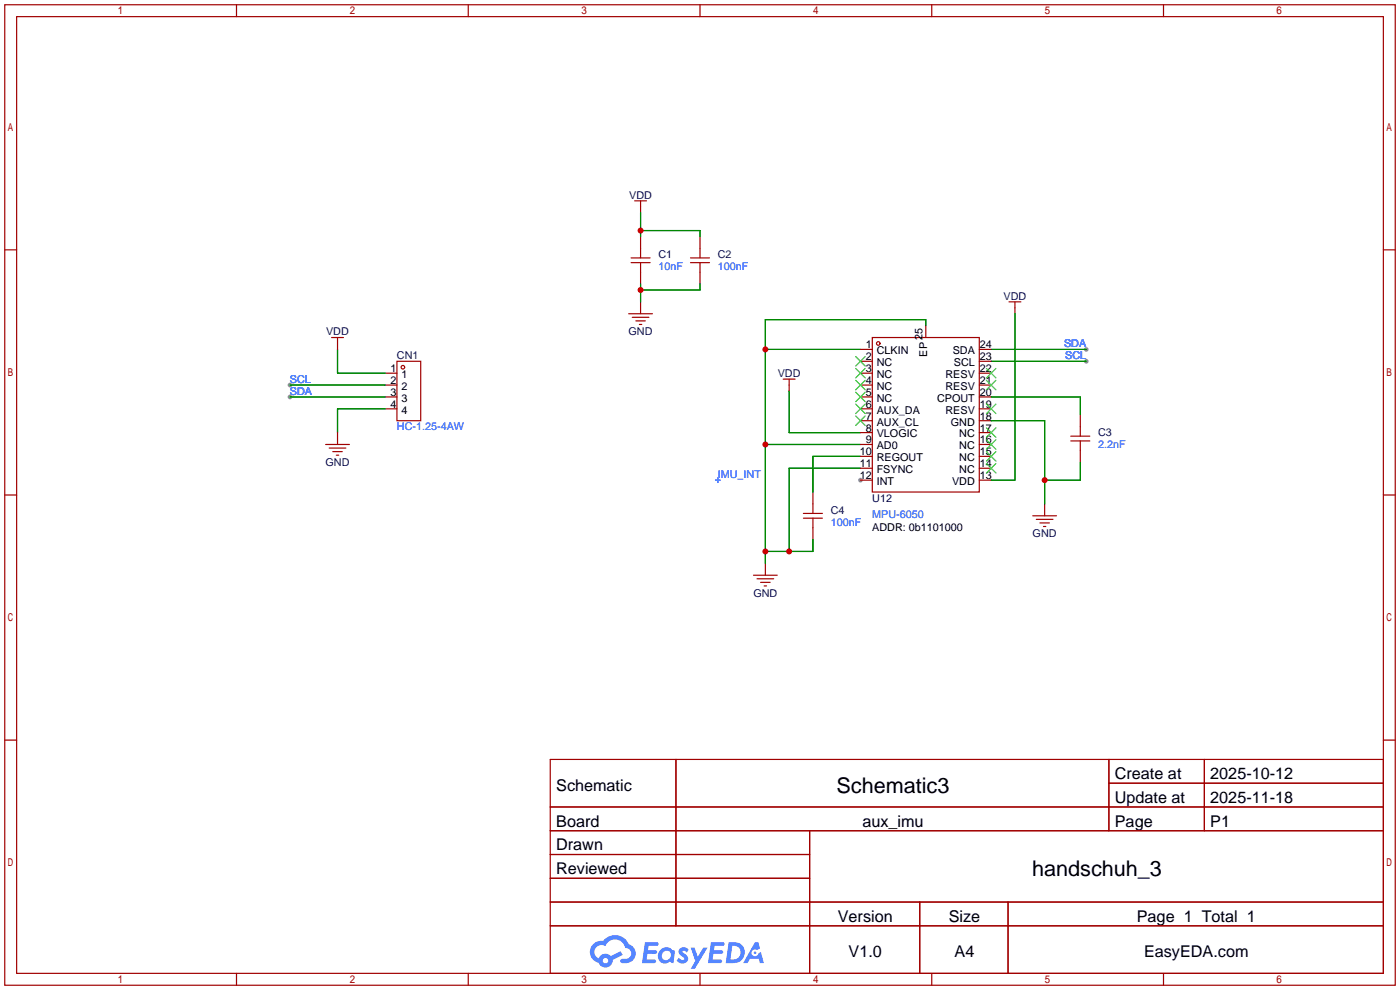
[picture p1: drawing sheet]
<svg xmlns="http://www.w3.org/2000/svg" width="299mm" height="212mm" viewBox="0 0 299 212" stroke-linecap="round" stroke-linejoin="round" font-family="sans-serif">
<g fill="#999">
<circle cx="183.9" cy="102.6" r=".51"/>
<circle cx="62" cy="84.8" r=".51"/>
<circle cx="62" cy="82.3" r=".51"/>
<circle cx="232.2" cy="74.7" r=".51"/>
<circle cx="232.2" cy="77.2" r=".51"/>
</g>
<g fill="none" stroke="#a10000" stroke-width=".25">
<path d="M1 1h297.2v209.6h-297.2zM3.6 3.6h292.1v204.4h-292.1zM50.5 1v2.6M100.1 1v2.6M149.6 1v2.6M199.1 1v2.6M248.7 1v2.6M1 53.4h2.6M295.7 53.4h2.5M1 105.8h2.6M295.7 105.8h2.5M1 158.2h2.6"/>
<path d="M295.7 158.2h2.5M117.6 162.3h178.1v45.7h-178.1zM117.6 172.5h178.1M117.6 177.5h178.1M144.5 162.3v35.6M173 177.5v30.5M237 162.3v15.2M237 167.4h58.7M257.4 162.3v15.2M117.6 182.6h55.4M117.6 192.8h178.1M117.6 187.7h55.4"/>
<path d="M117.6 197.9h178.1M196.6 192.8v15.2M215.4 192.8v15.2M50.5 208v2.6M100.1 208v2.6M149.6 208v2.6M199.1 208v2.6M248.7 208v2.6"/>
</g>
<g fill="#5487ff">
<path d="M145.3 202.7a1.3 1.3 0 0 1 1.9 .3l-.4 .6a.54 .54 0 0 0-.9-.2l.1 .2a1.34 1.34 0 0 1 .9 1.8 1.47 1.47 0 0 1-2.3-.1l.5-.6 .8 .5a.31 .31 0 0 0 .4-.3 .31 .31 0 0 0-.3-.4 1.12 1.12 0 0 1-.7-1.8z"/>
<path d="M147.6 202.5h.9l.6 2 1.2-2h.9l-2.7 4.6h-.9l1-1.7z"/>
<path d="M137.8 201.4h1.7a1.31 1.31 0 0 1 1.2 .2 .4 .4 0 0 1-.3 .5l-1.8 .1-.1 .9h1.6a.4 .4 0 0 1 .4 .4 .4 .4 0 0 1-.5 .4h-1.6l-.2 1.2h1.4a.46 .46 0 0 1 .5 0 .46 .46 0 0 1 .1 .5l-.4 .2h-2.6z"/>
<path d="M151.9 201.4h1.7a1.32 1.32 0 0 1 1.2 .2 .39 .39 0 0 1-.3 .5l-1.8 .1-.1 .9h1.6a.4 .4 0 0 1 .4 .4 .4 .4 0 0 1-.4 .4h-1.7l-.2 1.2h1.4a.46 .46 0 0 1 .5 0 .46 .46 0 0 1 .1 .5l-.4 .2h-2.6z"/>
<path d="M161.3 201.4h.8l.3 1.3-.6 .4a.75 .75 0 0 0-1.1 .3 .75 .75 0 0 0 .5 1 .75 .75 0 0 0 .9-.7l.5-.2 .6 2.3h-.8l-.3-.9h-1.8l-.5 .9h-1z"/>
<path d="M155.7 201.4l-.6 4.4h1.5a2.27 2.27 0 0 0 2.6-2.2 2.27 2.27 0 0 0-2.7-2.2zM156.5 202.1a1.5 1.5 0 0 1 1.8 1.6 1.5 1.5 0 0 1-1.9 1.4h-.3z"/>
<path d="M141.2 203a1.6 1.6 0 0 0-.3 2.3 1.6 1.6 0 0 0 2.3 .2l.7 .3 .3-2.4-.1-.3-.5-.1a1.58 1.58 0 0 0-2.4 0zM141.8 203.5a.98 .98 0 0 1 1.6 .4 .98 .98 0 0 1-1.1 1.3 .94 .94 0 0 1-.9-.7 .94 .94 0 0 1 .4-1z"/>
<path d="M126.8 201.8a2.37 2.37 0 0 0 1.1 4 1.54 1.54 0 0 0 1.8 1 1.54 1.54 0 0 0 1.2-1.6l2.2-1.1-.5-.8-2 1a1.57 1.57 0 0 0-2.7 .5 1.5 1.5 0 0 1-.7-2.1 1.5 1.5 0 0 1 2.2-.5 2.23 2.23 0 0 1 2.3-1.4 2.23 2.23 0 0 1 2 1.8 1.16 1.16 0 0 1 1.2 1.1 1.16 1.16 0 0 1-1.1 1.2h-.7a.47 .47 0 0 0-.5 .4 .47 .47 0 0 0 .4 .5 2.17 2.17 0 0 0 2.5-.9 2.17 2.17 0 0 0-.3-2.7l-.8-.4a3.2 3.2 0 0 0-5.5-.7l-1.1 .1zM128.8 205.3a.6 .6 0 0 1 1.2 0 .6 .6 0 0 1-1.2 0z"/>
<circle cx="161.4" cy="203.6" r=".28"/>
</g>
<g fill="none" stroke="#a10000" stroke-width=".25">
<path d="M134.9 55.1h4M134.9 56.1h4M135.6 42.9h2.6M136.9 42.9v2.6M136.9 50.5v4.6M136.9 56.1v4.6M147.6 55.1h4M147.6 56.1h4M149.6 50.5v4.6M149.6 56.1v4.6M70.9 72.1h2.5M72.1 72.1v2.6"/>
<path d="M82.3 79.8h2.5M84.8 77.2h5.1v12.7h-5.1zM134.4 67.1h5M135.1 67.8h3.6M135.9 68.6h2M136.7 69.3h.5M136.9 64.5v2.6M183.9 79.8h2.5M183.9 74.7h2.5M183.9 77.2h2.5M186.4 72.1h22.9v33.1h-22.9zM197.9 69.6v2.5"/>
<path d="M209.3 79.8h2.5M209.3 74.7h2.5M209.3 77.2h2.5M215.6 64.5h2.6M216.9 64.5v2.6M69.6 95h5.1M70.4 95.8h3.5M71.1 96.5h2.1M71.9 97.3h.5M72.1 92.5v2.5M82.3 82.3h2.5M82.3 84.8h2.5"/>
<path d="M82.3 87.4h2.5M167.4 81h2.5M168.7 81v2.6M183.9 82.3h2.5M183.9 84.8h2.5M183.9 87.4h2.5M183.9 95h2.5M183.9 89.9h2.5M183.9 92.5h2.5M183.9 97.5h2.5M209.3 82.3h2.5M209.3 84.8h2.5"/>
<path d="M209.3 87.4h2.5M209.3 95h2.5M209.3 89.9h2.5M209.3 92.5h2.5M209.3 97.5h2.5M228.9 93.2h4M228.9 94.2h4M230.9 88.6v4.6M230.9 94.2v4.6M171.7 109.7h4.1M171.7 110.7h4.1M173.7 105.2v4.5"/>
<path d="M173.7 110.7v4.6M183.9 100.1h2.5M183.9 102.6h2.5M209.3 100.1h2.5M209.3 102.6h2.5M220.7 110.2h5.1M221.5 111h3.5M222.2 111.8h2.1M223 112.5h.5M223.3 107.7v2.5M161 122.9h5.1M161.8 123.7h3.6"/>
<path d="M162.6 124.5h2M163.3 125.2h.5M163.6 120.4v2.5"/>
<circle cx="86.1" cy="78.5" r=".38"/>
<circle cx="187.7" cy="73.4" r=".38"/>
</g>
<g fill="none" stroke="#008700" stroke-width=".25">
<path d="M136.9 45.5v5M136.9 49.3h12.7v1.2M72.1 74.7v5.1h10.2M136.9 60.7v3.8M149.6 60.7v1.3h-12.7M163.6 74.7h20.3M197.9 69.6v-1.3h-34.3v52.1M211.8 74.7h20.4M211.8 77.2h20.4M216.9 67.1v35.5h-5.1M62 84.8h20.3M62 82.3h20.3"/>
<path d="M82.3 87.4h-10.2v5.1M163.6 95h20.3M168.7 83.6v8.9h15.2M183.9 97.5h-10.2v7.7M211.8 84.8h19.1v3.8M211.8 89.9h11.5v17.8M230.9 98.8v3.8h-7.6M173.7 115.3v2.6h-10.1M183.9 100.1h-15.2v17.8"/>
</g>
<g fill="none" stroke="#3c3" stroke-width=".25">
<path d="M182.9 76.2l2 2M182.9 78.7l2 2.1M184.9 76.2l-2 2M184.9 78.7l-2 2.1M210.8 78.7l2.1 2.1M212.9 78.7l-2.1 2.1M182.9 81.3l2 2M182.9 83.8l2 2.1M182.9 86.4l2 2M182.9 88.9l2 2M184.9 81.3l-2 2M184.9 83.8l-2 2.1"/>
<path d="M184.9 86.4l-2 2M184.9 88.9l-2 2M210.8 99.1l2.1 2M210.8 96.5l2.1 2.1M210.8 94l2.1 2M210.8 91.4l2.1 2.1M210.8 86.4l2.1 2M210.8 81.3l2.1 2M212.9 99.1l-2.1 2M212.9 96.5l-2.1 2.1M212.9 94l-2.1 2M212.9 91.4l-2.1 2.1"/>
<path d="M212.9 86.4l-2.1 2M212.9 81.3l-2.1 2"/>
</g>
<path d="M152.9 102.6h1M153.4 102.1v1" fill="none" stroke="#00f" stroke-width=".25"/>
<g fill="#c00">
<circle cx="136.9" cy="62" r=".63"/>
<circle cx="136.9" cy="49.3" r=".63"/>
<circle cx="163.6" cy="117.9" r=".63"/>
<circle cx="163.6" cy="95" r=".63"/>
<circle cx="163.6" cy="74.7" r=".63"/>
<circle cx="168.7" cy="117.9" r=".63"/>
<circle cx="223.3" cy="102.6" r=".63"/>
</g>
<g font-size="4.6">
<text x="178.8" y="169.4">Schematic3</text>
<text x="220.6" y="187.2">handschuh_3</text>
</g>
<g font-size="3.5">
<text x="238.3" y="166.5">Create at</text>
<text x="258.7" y="166.5">2025-10-12</text>
<text x="118.9" y="169.1">Schematic</text>
<text x="238.3" y="171.6">Update at</text>
<text x="258.7" y="171.6">2025-11-18</text>
<text x="118.9" y="176.7">Board</text>
<text x="184.3" y="176.7">aux_imu</text>
<text x="238.3" y="176.7">Page</text>
<text x="258.7" y="176.7">P1</text>
<text x="118.9" y="181.8">Drawn</text>
<text x="118.9" y="186.8">Reviewed</text>
<text x="179.1" y="197">Version</text>
<text x="202.8" y="197">Size</text>
<text x="243" y="197">Page 1 Total 1</text>
<text x="181.4" y="204.6">V1.0</text>
<text x="204" y="204.6">A4</text>
<text x="244.5" y="204.6">EasyEDA.com</text>
</g>
<g font-size="2.3" fill="#000080">
<text x="134.5" y="42.5">VDD</text>
<text x="140.7" y="55.2">C1</text>
<text x="153.4" y="55.2">C2</text>
<text x="214.5" y="64.1">VDD</text>
<text x="69.7" y="71.7">VDD</text>
<text x="134.3" y="71.7">GND</text>
<text x="84.8" y="76.8">CN1</text>
<text x="166.2" y="80.6">VDD</text>
<text x="234.7" y="93.3">C3</text>
<text x="69.6" y="99.6">GND</text>
<text x="186.4" y="107.2">U12</text>
<text x="177.5" y="109.8">C4</text>
<text x="220.7" y="114.9">GND</text>
<text x="161" y="127.6">GND</text>
</g>
<g font-size="2.3" fill="#00f">
<text x="140.7" y="57.7">10nF</text>
<text x="153.4" y="57.7">100nF</text>
<text x="227.4" y="74.2">SDA</text>
<text x="227.7" y="76.8">SCL</text>
<text x="62" y="81.8">SCL</text>
<text x="62" y="84.4">SDA</text>
<text x="84.8" y="92">HC-1.25-4AW</text>
<text x="234.7" y="95.8">2.2nF</text>
<text x="153.4" y="102.2">IMU_INT</text>
<text x="177.5" y="112.3">100nF</text>
<text x="186.4" y="110.8">MPU-6050</text>
</g>
<g font-size="2.3">
<text x="185" y="74.4">1</text>
<text x="185" y="77">2</text>
<text x="187.4" y="75.7">CLKIN</text>
<text x="197.1" y="72.6" transform="rotate(-90 197.1 72.6)">25</text>
<text x="198.2" y="76.2" transform="rotate(-90 198.2 76.2)">EP</text>
<text x="203.6" y="75.7">SDA</text>
<text x="209.4" y="77">23</text>
<text x="209.4" y="74.4">24</text>
<text x="83.4" y="79.5">1</text>
<text x="83.4" y="82.1">2</text>
<text x="85.8" y="80.8">1</text>
<text x="85.8" y="83.3">2</text>
<text x="185" y="79.5">3</text>
<text x="185" y="82.1">4</text>
<text x="187.4" y="78.3">NC</text>
<text x="187.4" y="80.8">NC</text>
<text x="187.4" y="83.3">NC</text>
<text x="202.1" y="83.3">RESV</text>
<text x="202.1" y="80.8">RESV</text>
<text x="203.9" y="78.3">SCL</text>
<text x="209.4" y="82.1">21</text>
<text x="209.4" y="79.5">22</text>
<text x="83.4" y="84.6">3</text>
<text x="83.4" y="87.1">4</text>
<text x="85.8" y="85.9">3</text>
<text x="85.8" y="88.4">4</text>
<text x="185" y="84.6">5</text>
<text x="185" y="87.1">6</text>
<text x="185" y="89.7">7</text>
<text x="187.4" y="85.9">NC</text>
<text x="187.4" y="88.4">AUX_DA</text>
<text x="200.3" y="85.9">CPOUT</text>
<text x="202.1" y="88.4">RESV</text>
<text x="209.4" y="89.7">18</text>
<text x="209.4" y="87.1">19</text>
<text x="209.4" y="84.6">20</text>
<text x="185" y="92.2">8</text>
<text x="185" y="94.8">9</text>
<text x="187.4" y="91">AUX_CL</text>
<text x="187.4" y="93.5">VLOGIC</text>
<text x="203.2" y="91">GND</text>
<text x="205" y="93.5">NC</text>
<text x="209.4" y="94.8">16</text>
<text x="209.4" y="92.2">17</text>
<text x="183.7" y="97.3">10</text>
<text x="183.7" y="99.8">11</text>
<text x="187.4" y="96">AD0</text>
<text x="187.4" y="98.6">REGOUT</text>
<text x="187.4" y="101.1">FSYNC</text>
<text x="205" y="101.1">NC</text>
<text x="205" y="98.6">NC</text>
<text x="205" y="96">NC</text>
<text x="209.4" y="99.8">14</text>
<text x="209.4" y="97.3">15</text>
<text x="183.7" y="102.4">12</text>
<text x="187.4" y="103.7">INT</text>
<text x="203.5" y="103.7">VDD</text>
<text x="209.4" y="102.4">13</text>
<text x="186.4" y="113.6">ADDR: 0b1101000</text>
</g>
</svg>
